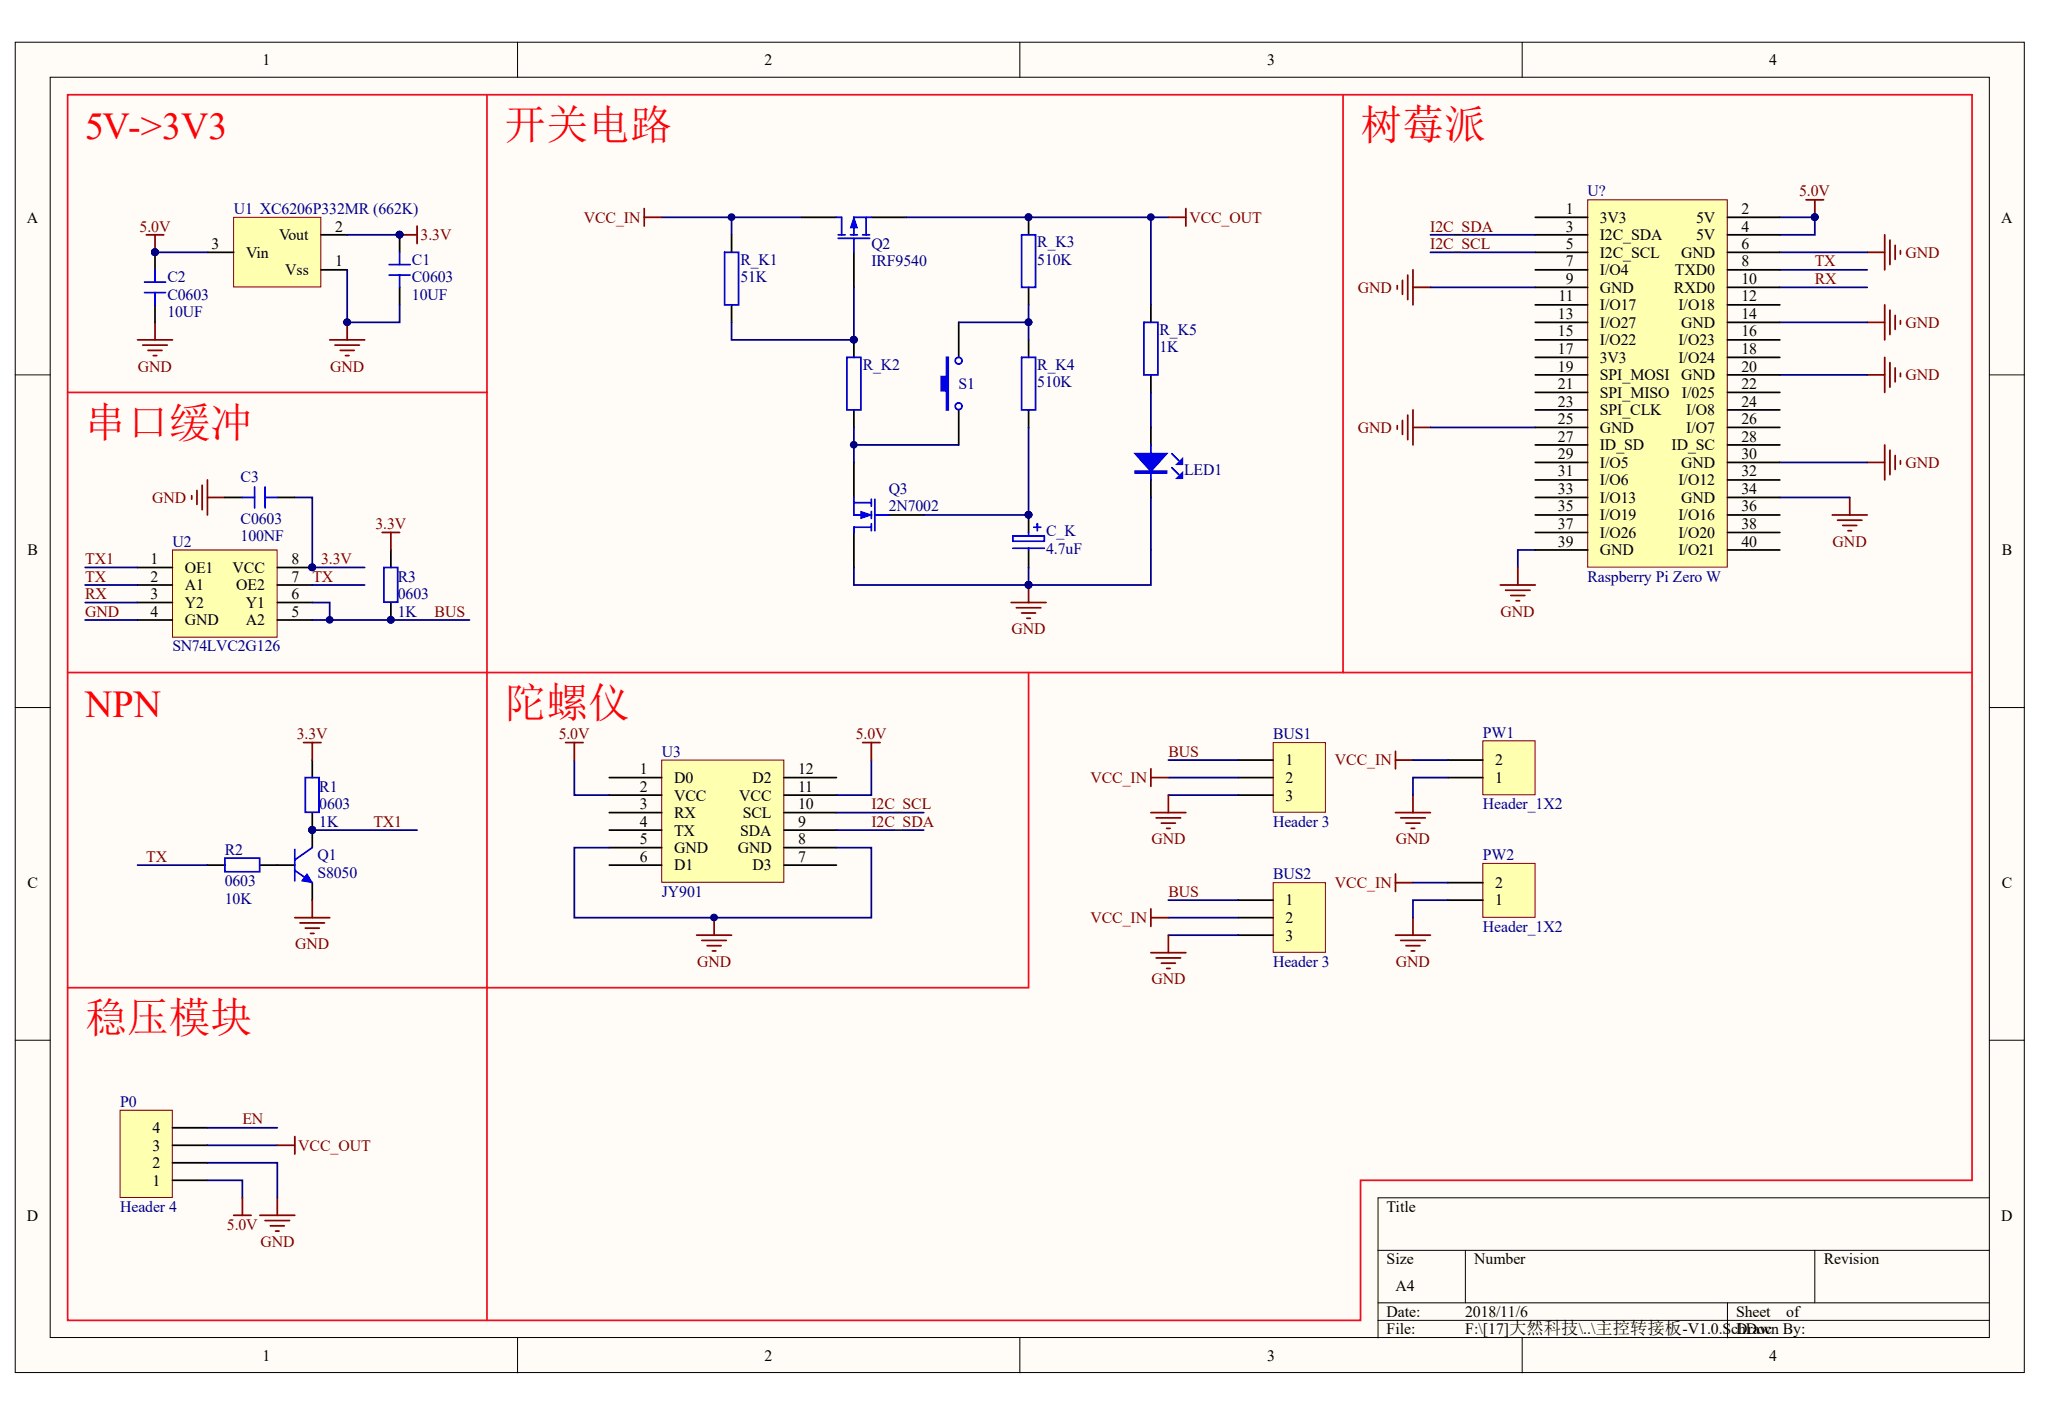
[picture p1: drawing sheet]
# Altium project 主控转接板-V1.0.PrjPCB
1 sheet, 28 parts. Net scope: global (net labels, ports and power ports of the same name join across sheets).
Board file: 主控转接板-V1.0.PcbDoc

## Sheet 主控转接板-V1.0.SchDoc
size A4

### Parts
BUS1  Header 3  [3P]
BUS2  Header 3  [3P]
C1  C0603  value 10UF  [Cap_0603]
C2  C0603  value 10UF  [Cap_0603]
C3  C0603  value 100NF  [Cap_0603]
C_K  4.7uF  [Cap_0603]
LED1  LED  [LED_0603]  (value not drawn)
P0  Header 4  [MP2315GJ]
PW1  Header_1X2  [2P]
PW2  Header_1X2  [2P]
Q1  S8050  [LC-SOT-23(SOT-23-3)]
Q2  IRF9540  [SOT-263]
Q3  2N7002  [LC-SOT-23(SOT-23-3)]
R1  0603  value 1K  [Res_0603]
R2  0603  value 10K  [Res_0603]
R3  0603  value 1K  [Res_0603]
R_J1  4.7k  [Res_0603]
R_J2  4.7k  [Res_0603]
R_K1  51K  [Res_0603]
R_K2  (no value)  [Res_0603]
R_K3  510K  [Res_0603]
R_K4  510K  [Res_0603]
R_K5  1K  [Res_0603]
S1  SW-PB  [Touch Switch]  (value not drawn)
U1  XC6206P332MR (662K)  [LC-SOT-23(SOT-23-3)]
U2  SN74LVC2G126  [VSSOP-8]
U3  JY901  [JY901]
U?  Raspberry Pi Zero W  [2.54 2*20PIN]

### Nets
3.3V: C1.2 C3.1 R1.2 R3.2 U1.2(Vout) U2.8(VCC)
5.0V: C2.2 P0.1 R_J1.1(TOP) R_J2.1(TOP) U1.3(Vin) U3.2(VCC) U3.11(VCC) U?.2(5V) U?.4(5V)
GND: BUS1.3 BUS2.3 C1.1 C2.1 C3.2 C_K.2 LED1.K P0.2 PW1.1 PW2.1 Q1.2(E) Q3.1(D) U1.1(Vss) U2.4(GND) U3.5(GND) U3.8(GND) U?.6(GND) U?.9(GND) U?.14(GND) U?.20(GND) U?.25(GND) U?.30(GND) U?.34(GND) U?.39(GND)
VCC_IN: BUS1.2 BUS2.2 PW1.2 PW2.2 Q2.1(D) R_K1.1(TOP)
VCC_OUT: P0.3 Q2.3(S) R_K3.1(TOP) R_K5.1(TOP)
BUS: BUS1.1 BUS2.1 R3.1 U2.5(A2) U2.6(Y1)
EN: P0.4
I2C_SCL: R_J1.2(BOT) U3.10(SCL) U?.5(I2C_SCL)
I2C_SDA: R_J2.2(BOT) U3.9(SDA) U?.3(I2C_SDA)
RX: U2.3(Y2) U?.10(RXD0)
TX: R2.2 U2.2(A1) U2.7(OE2) U?.8(TXD0)
TX1: Q1.3(C) R1.1 U2.1(OE1)
NetC_K_1: C_K.1 Q3.2(G) R_K4.2(BOT)
NetLED1_A: LED1.A R_K5.2(BOT)
NetQ1_1: Q1.1(B) R2.1
NetQ2_2: Q2.2(G) R_K1.2(BOT) R_K2.1(TOP)
NetQ3_3: Q3.3(S) R_K2.2(BOT) S1.1
NetR_K3_2: R_K3.2(BOT) R_K4.1(TOP) S1.2

Not connected (* = marked no-connect by the designer): U3 1(D0) 3(RX) 4(TX) 6(D1) 7(D3) 12(D2); U? 1(3V3) 7(I/O4) 11(I/O17) 12(I/O18) 13(I/O27) 15(I/O22) 16(I/O23) 17(3V3) 18(I/O24) 19(SPI_MOSI) 21(SPI_MISO) 22(I/025) 23(SPI_CLK) 24(I/O8) 26(I/O7) 27(ID_SD) 28(ID_SC) 29(I/O5) 31(I/O6) 32(I/O12) 33(I/O13) 35(I/O19) 36(I/O16) 37(I/O26) 38(I/O20) 40(I/O21)

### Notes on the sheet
- 5V->3V3
- 开关电路
- 树莓派
- 串口缓冲
- NPN
- 陀螺仪
- 稳压模块
